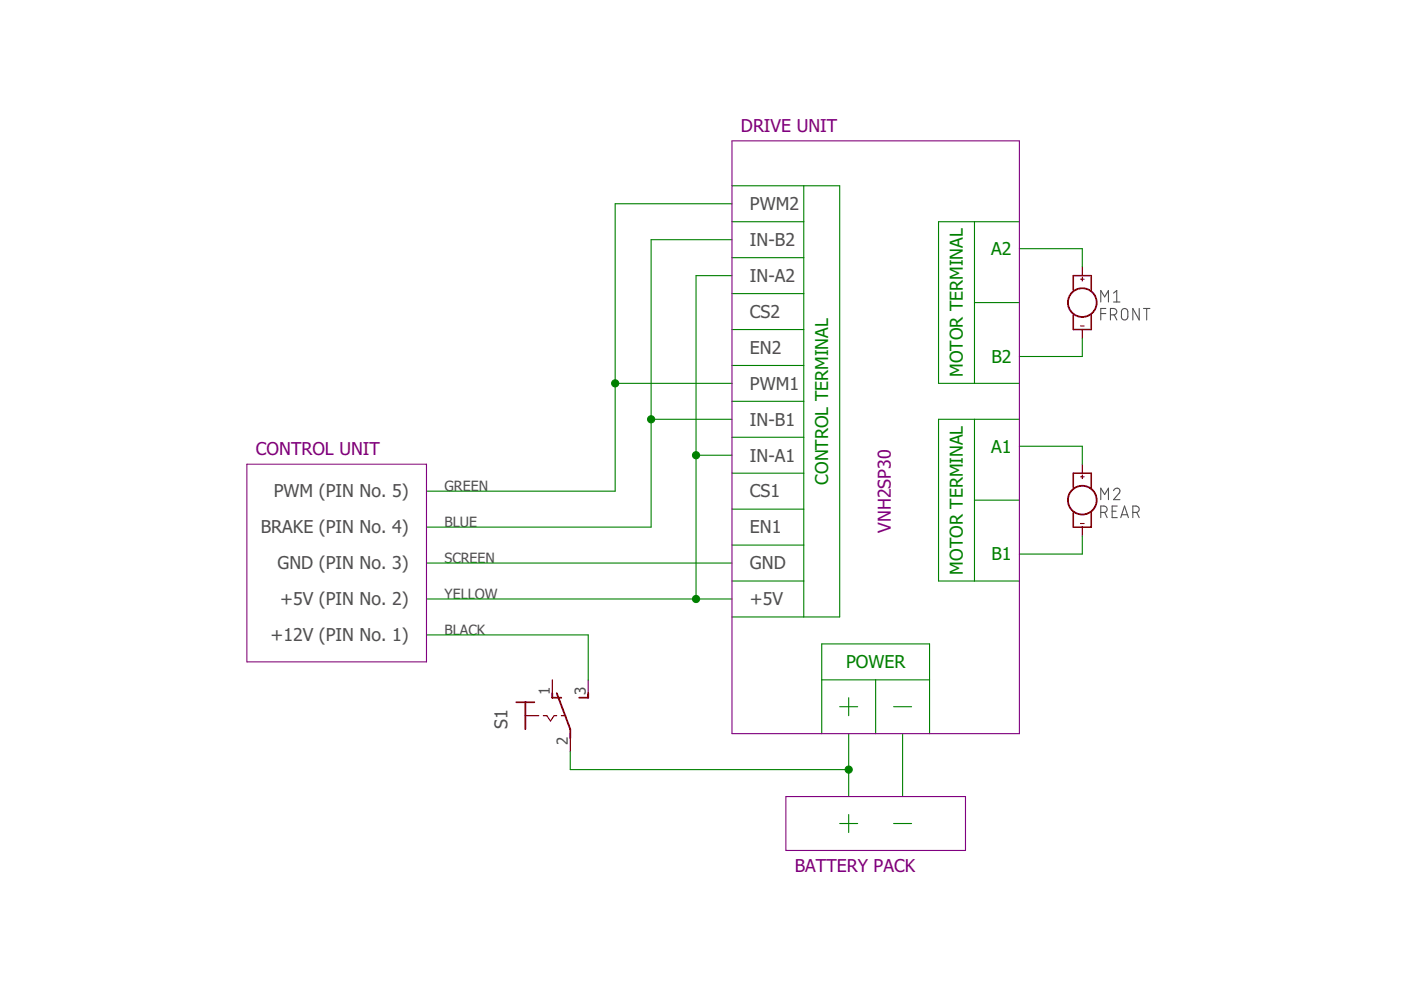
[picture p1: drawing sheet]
<?xml version="1.0" encoding="utf-8"?>
<!DOCTYPE eagle SYSTEM "eagle.dtd">
<!--
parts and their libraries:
SparkFun-Electromechanical: Licensing: Creative Commons ShareAlike 4.0 International - https://creativecommons.org/licenses/by-sa/4.0
-->
<eagle version="8.5.1">
<drawing>
<settings>
<setting alwaysvectorfont="no"/>
<setting verticaltext="up"/>
</settings>
<grid distance="0.05" unitdist="inch" unit="inch" style="lines" multiple="1" display="yes" altdistance="0.01" altunitdist="inch" altunit="inch"/>
<schematic xreflabel="%F%N/%S.%C%R" xrefpart="/%S.%C%R">
<libraries>
<library name="SparkFun-Electromechanical">
<symbols>
<symbol name="MOTOR">
<wire x1="-1.27" y1="3.81" x2="-1.27" y2="1.778" width="0.2032" layer="94"/>
<wire x1="-1.27" y1="3.81" x2="0" y2="3.81" width="0.2032" layer="94"/>
<wire x1="0" y1="3.81" x2="1.27" y2="3.81" width="0.2032" layer="94"/>
<wire x1="1.27" y1="3.81" x2="1.27" y2="1.778" width="0.2032" layer="94"/>
<wire x1="1.27" y1="-3.81" x2="1.27" y2="-1.778" width="0.2032" layer="94"/>
<wire x1="1.27" y1="-3.81" x2="0" y2="-3.81" width="0.2032" layer="94"/>
<wire x1="0" y1="-3.81" x2="-1.27" y2="-3.81" width="0.2032" layer="94"/>
<wire x1="-1.27" y1="-3.81" x2="-1.27" y2="-1.778" width="0.2032" layer="94"/>
<wire x1="0" y1="5.08" x2="0" y2="3.81" width="0.1524" layer="94"/>
<wire x1="0" y1="-5.08" x2="0" y2="-3.81" width="0.1524" layer="94"/>
<wire x1="0.254" y1="3.302" x2="-0.254" y2="3.302" width="0.1524" layer="94"/>
<wire x1="0" y1="3.556" x2="0" y2="3.048" width="0.1524" layer="94"/>
<wire x1="0.254" y1="-3.302" x2="-0.254" y2="-3.302" width="0.1524" layer="94"/>
<circle x="0" y="0" radius="2.032" width="0.254" layer="94"/>
<text x="2.54" y="0" size="1.778" layer="95" font="vector">&gt;NAME</text>
<text x="2.54" y="-2.54" size="1.778" layer="96" font="vector">&gt;VALUE</text>
<pin name="+" x="0" y="5.08" visible="off" length="point" rot="R270"/>
<pin name="-" x="0" y="-5.08" visible="off" length="point" rot="R270"/>
</symbol>
</symbols>
<devicesets>
<deviceset name="MOTOR" prefix="M">
<gates>
<gate name="G$1" symbol="MOTOR" x="0" y="0"/>
</gates>
<devices>
<device name="10MM" package="VIBE-MOTOR-10MM">
<connects>
<connect gate="G$1" pin="+" pad="+"/>
<connect gate="G$1" pin="-" pad="-"/>
</connects>
<technologies>
<technology name="">
<attribute name="PROD_ID" value="COMP-08572"/>
<attribute name="SF_SKU" value="ROB-08449"/>
</technology>
</technologies>
</device>
</devices>
</deviceset>
</devicesets>
</library>
<library name="switch">
<symbols>
<symbol name="KS-U">
<wire x1="-3.81" y1="1.905" x2="-2.54" y2="1.905" width="0.254" layer="94"/>
<wire x1="-3.81" y1="1.905" x2="-3.81" y2="0" width="0.254" layer="94"/>
<wire x1="-3.81" y1="0" x2="-1.905" y2="0" width="0.1524" layer="94"/>
<wire x1="-3.81" y1="0" x2="-3.81" y2="-1.905" width="0.254" layer="94"/>
<wire x1="-1.27" y1="0" x2="-0.762" y2="0" width="0.1524" layer="94"/>
<wire x1="-5.08" y1="1.905" x2="-3.81" y2="1.905" width="0.254" layer="94"/>
<wire x1="0.254" y1="0" x2="0.635" y2="0" width="0.1524" layer="94"/>
<wire x1="1.27" y1="0" x2="1.905" y2="0" width="0.1524" layer="94"/>
<wire x1="2.54" y1="-3.175" x2="2.54" y2="-1.905" width="0.254" layer="94"/>
<wire x1="2.54" y1="-1.905" x2="0.635" y2="3.175" width="0.254" layer="94"/>
<wire x1="3.81" y1="2.54" x2="5.08" y2="2.54" width="0.254" layer="94"/>
<wire x1="5.08" y1="2.54" x2="5.08" y2="3.175" width="0.254" layer="94"/>
<wire x1="0" y1="2.54" x2="1.27" y2="2.54" width="0.254" layer="94"/>
<wire x1="0" y1="2.54" x2="0" y2="3.175" width="0.254" layer="94"/>
<wire x1="-0.762" y1="0" x2="-0.254" y2="-0.762" width="0.1524" layer="94"/>
<wire x1="-0.254" y1="-0.762" x2="0.254" y2="0" width="0.1524" layer="94"/>
<text x="-6.35" y="-1.905" size="1.778" layer="95" rot="R90">&gt;NAME</text>
<text x="-3.81" y="2.54" size="1.778" layer="96" rot="R90">&gt;VALUE</text>
<pin name="P" x="2.54" y="-5.08" visible="pad" length="short" direction="pas" rot="R90"/>
<pin name="S" x="5.08" y="5.08" visible="pad" length="short" direction="pas" rot="R270"/>
<pin name="O" x="0" y="5.08" visible="pad" length="short" direction="pas" rot="R270"/>
</symbol>
</symbols>
<devicesets>
<deviceset name="320-916" prefix="S" uservalue="yes">
<gates>
<gate name="1" symbol="KS-U" x="-2.54" y="0"/>
</gates>
<devices>
<device name="" package="320-916">
<connects>
<connect gate="1" pin="O" pad="1"/>
<connect gate="1" pin="P" pad="2"/>
<connect gate="1" pin="S" pad="3"/>
</connects>
<technologies>
<technology name=""/>
</technologies>
</device>
</devices>
</deviceset>
</devicesets>
</library>
</libraries>
<attributes>
</attributes>
<variantdefs>
</variantdefs>
<classes>
<class number="0" name="default" width="0" drill="0">
</class>
</classes>
<parts>
<part name="M1" library="SparkFun-Electromechanical" deviceset="MOTOR" device="10MM" value="FRONT"/>
<part name="M2" library="SparkFun-Electromechanical" deviceset="MOTOR" device="10MM" value="REAR"/>
<part name="S1" library="switch" deviceset="320-916" device=""/>
</parts>
<sheets>
<sheet>
<plain>
<wire x1="6.35" y1="53.34" x2="6.35" y2="25.4" width="0.1524" layer="90"/>
<wire x1="6.35" y1="25.4" x2="31.75" y2="25.4" width="0.1524" layer="90"/>
<wire x1="31.75" y1="25.4" x2="31.75" y2="53.34" width="0.1524" layer="90"/>
<wire x1="31.75" y1="53.34" x2="6.35" y2="53.34" width="0.1524" layer="90"/>
<text x="29.21" y="49.53" size="1.778" layer="95" align="center-right">PWM (PIN No. 5)</text>
<text x="29.21" y="44.45" size="1.778" layer="95" align="center-right">BRAKE (PIN No. 4)</text>
<text x="29.21" y="39.37" size="1.778" layer="95" align="center-right">GND (PIN No. 3)</text>
<text x="29.21" y="34.29" size="1.778" layer="95" align="center-right">+5V (PIN No. 2)</text>
<text x="29.21" y="29.21" size="1.778" layer="95" align="center-right">+12V (PIN No. 1)</text>
<wire x1="74.93" y1="99.06" x2="74.93" y2="15.24" width="0.1524" layer="90"/>
<wire x1="74.93" y1="15.24" x2="115.57" y2="15.24" width="0.1524" layer="90"/>
<wire x1="115.57" y1="15.24" x2="115.57" y2="99.06" width="0.1524" layer="90"/>
<wire x1="115.57" y1="99.06" x2="74.93" y2="99.06" width="0.1524" layer="90"/>
<text x="77.47" y="34.29" size="1.778" layer="95" align="center-left">+5V</text>
<text x="77.47" y="39.37" size="1.778" layer="95" align="center-left">GND</text>
<text x="77.47" y="59.69" size="1.778" layer="95" align="center-left">IN-B1</text>
<text x="77.47" y="54.61" size="1.778" layer="95" align="center-left">IN-A1</text>
<text x="77.47" y="49.53" size="1.778" layer="95" align="center-left">CS1</text>
<text x="77.47" y="44.45" size="1.778" layer="95" align="center-left">EN1</text>
<text x="77.47" y="64.77" size="1.778" layer="95" align="center-left">PWM1</text>
<wire x1="82.55" y1="6.35" x2="82.55" y2="-1.27" width="0.1524" layer="90"/>
<wire x1="82.55" y1="-1.27" x2="107.95" y2="-1.27" width="0.1524" layer="90"/>
<wire x1="107.95" y1="-1.27" x2="107.95" y2="6.35" width="0.1524" layer="90"/>
<wire x1="107.95" y1="6.35" x2="82.55" y2="6.35" width="0.1524" layer="90"/>
<text x="113.03" y="55.88" size="1.778" layer="91" align="center">A1</text>
<text x="113.03" y="40.64" size="1.778" layer="91" align="center">B1</text>
<text x="95.25" y="25.4" size="1.778" layer="91" align="center">POWER</text>
<text x="106.68" y="48.26" size="1.778" layer="91" rot="R90" align="center">MOTOR TERMINAL</text>
<text x="87.63" y="62.23" size="1.778" layer="91" rot="R270" align="center">CONTROL TERMINAL</text>
<text x="83.82" y="-2.54" size="1.778" layer="90" align="top-left">BATTERY PACK</text>
<text x="7.62" y="54.61" size="1.778" layer="90">CONTROL UNIT</text>
<text x="76.2" y="100.33" size="1.778" layer="90">DRIVE UNIT</text>
<text x="96.52" y="49.53" size="1.778" layer="90" rot="R90" align="center">VNH2SP30</text>
<text x="77.47" y="85.09" size="1.778" layer="95" align="center-left">IN-B2</text>
<text x="77.47" y="80.01" size="1.778" layer="95" align="center-left">IN-A2</text>
<text x="77.47" y="74.93" size="1.778" layer="95" align="center-left">CS2</text>
<text x="77.47" y="69.85" size="1.778" layer="95" align="center-left">EN2</text>
<text x="77.47" y="90.17" size="1.778" layer="95" align="center-left">PWM2</text>
<text x="113.03" y="83.82" size="1.778" layer="91" align="center">A2</text>
<text x="113.03" y="68.58" size="1.778" layer="91" align="center">B2</text>
<text x="106.68" y="76.2" size="1.778" layer="91" rot="R90" align="center">MOTOR TERMINAL</text>
</plain>
<instances>
<instance part="M1" gate="G$1" x="124.46" y="76.2"/>
<instance part="M2" gate="G$1" x="124.46" y="48.26"/>
<instance part="S1" gate="1" x="49.53" y="17.78"/>
</instances>
<busses>
</busses>
<nets>
<net name="GREEN" class="0">
<segment>
<wire x1="31.75" y1="49.53" x2="58.42" y2="49.53" width="0.1524" layer="91"/>
<wire x1="58.42" y1="49.53" x2="58.42" y2="64.77" width="0.1524" layer="91"/>
<wire x1="58.42" y1="64.77" x2="74.93" y2="64.77" width="0.1524" layer="91"/>
<label x="34.29" y="49.53" size="1.4224" layer="95"/>
<wire x1="74.93" y1="90.17" x2="58.42" y2="90.17" width="0.1524" layer="91"/>
<wire x1="58.42" y1="90.17" x2="58.42" y2="64.77" width="0.1524" layer="91"/>
<junction x="58.42" y="64.77"/>
</segment>
</net>
<net name="BLUE" class="0">
<segment>
<wire x1="31.75" y1="44.45" x2="63.5" y2="44.45" width="0.1524" layer="91"/>
<wire x1="63.5" y1="44.45" x2="63.5" y2="59.69" width="0.1524" layer="91"/>
<wire x1="63.5" y1="59.69" x2="74.93" y2="59.69" width="0.1524" layer="91"/>
<label x="34.29" y="44.45" size="1.4224" layer="95"/>
<wire x1="74.93" y1="85.09" x2="63.5" y2="85.09" width="0.1524" layer="91"/>
<wire x1="63.5" y1="85.09" x2="63.5" y2="59.69" width="0.1524" layer="91"/>
<junction x="63.5" y="59.69"/>
</segment>
</net>
<net name="SCREEN" class="0">
<segment>
<wire x1="31.75" y1="39.37" x2="74.93" y2="39.37" width="0.1524" layer="91"/>
<label x="34.29" y="39.37" size="1.4224" layer="95"/>
</segment>
</net>
<net name="YELLOW" class="0">
<segment>
<wire x1="31.75" y1="34.29" x2="69.85" y2="34.29" width="0.1524" layer="91"/>
<wire x1="69.85" y1="34.29" x2="74.93" y2="34.29" width="0.1524" layer="91"/>
<wire x1="74.93" y1="54.61" x2="69.85" y2="54.61" width="0.1524" layer="91"/>
<wire x1="69.85" y1="54.61" x2="69.85" y2="34.29" width="0.1524" layer="91"/>
<junction x="69.85" y="34.29"/>
<label x="34.29" y="34.29" size="1.4224" layer="95"/>
<wire x1="74.93" y1="80.01" x2="69.85" y2="80.01" width="0.1524" layer="91"/>
<wire x1="69.85" y1="80.01" x2="69.85" y2="54.61" width="0.1524" layer="91"/>
<junction x="69.85" y="54.61"/>
</segment>
</net>
<net name="N$5" class="0">
<segment>
<pinref part="M2" gate="G$1" pin="+"/>
<wire x1="124.46" y1="53.34" x2="124.46" y2="55.88" width="0.1524" layer="91"/>
<wire x1="124.46" y1="55.88" x2="115.57" y2="55.88" width="0.1524" layer="91"/>
</segment>
</net>
<net name="N$6" class="0">
<segment>
<pinref part="M2" gate="G$1" pin="-"/>
<wire x1="124.46" y1="43.18" x2="124.46" y2="40.64" width="0.1524" layer="91"/>
<wire x1="124.46" y1="40.64" x2="115.57" y2="40.64" width="0.1524" layer="91"/>
</segment>
</net>
<net name="N$7" class="0">
<segment>
<wire x1="91.44" y1="3.81" x2="91.44" y2="1.27" width="0.1524" layer="91"/>
</segment>
</net>
<net name="N$8" class="0">
<segment>
<wire x1="90.17" y1="2.54" x2="92.71" y2="2.54" width="0.1524" layer="91"/>
</segment>
</net>
<net name="N$9" class="0">
<segment>
<wire x1="100.33" y1="2.54" x2="97.79" y2="2.54" width="0.1524" layer="91"/>
</segment>
</net>
<net name="N$10" class="0">
<segment>
<wire x1="91.44" y1="20.32" x2="91.44" y2="17.78" width="0.1524" layer="91"/>
</segment>
</net>
<net name="N$11" class="0">
<segment>
<wire x1="90.17" y1="19.05" x2="92.71" y2="19.05" width="0.1524" layer="91"/>
</segment>
</net>
<net name="N$12" class="0">
<segment>
<wire x1="97.79" y1="19.05" x2="100.33" y2="19.05" width="0.1524" layer="91"/>
</segment>
</net>
<net name="N$13" class="0">
<segment>
<wire x1="91.44" y1="6.35" x2="91.44" y2="10.16" width="0.1524" layer="91"/>
<pinref part="S1" gate="1" pin="P"/>
<wire x1="91.44" y1="10.16" x2="91.44" y2="15.24" width="0.1524" layer="91"/>
<wire x1="52.07" y1="12.7" x2="52.07" y2="10.16" width="0.1524" layer="91"/>
<wire x1="52.07" y1="10.16" x2="91.44" y2="10.16" width="0.1524" layer="91"/>
<junction x="91.44" y="10.16"/>
</segment>
</net>
<net name="N$14" class="0">
<segment>
<wire x1="99.06" y1="6.35" x2="99.06" y2="15.24" width="0.1524" layer="91"/>
</segment>
</net>
<net name="BLACK" class="0">
<segment>
<pinref part="S1" gate="1" pin="S"/>
<wire x1="31.75" y1="29.21" x2="54.61" y2="29.21" width="0.1524" layer="91"/>
<wire x1="54.61" y1="29.21" x2="54.61" y2="22.86" width="0.1524" layer="91"/>
<label x="34.29" y="29.21" size="1.4224" layer="95"/>
</segment>
</net>
<net name="N$1" class="0">
<segment>
<wire x1="87.63" y1="15.24" x2="87.63" y2="22.86" width="0.1524" layer="91"/>
<wire x1="87.63" y1="22.86" x2="87.63" y2="27.94" width="0.1524" layer="91"/>
<wire x1="87.63" y1="27.94" x2="102.87" y2="27.94" width="0.1524" layer="91"/>
<wire x1="102.87" y1="27.94" x2="102.87" y2="22.86" width="0.1524" layer="91"/>
<wire x1="102.87" y1="22.86" x2="102.87" y2="15.24" width="0.1524" layer="91"/>
<wire x1="102.87" y1="22.86" x2="95.25" y2="22.86" width="0.1524" layer="91"/>
<wire x1="95.25" y1="22.86" x2="87.63" y2="22.86" width="0.1524" layer="91"/>
<wire x1="95.25" y1="22.86" x2="95.25" y2="15.24" width="0.1524" layer="91"/>
</segment>
</net>
<net name="N$3" class="0">
<segment>
<wire x1="115.57" y1="36.83" x2="109.22" y2="36.83" width="0.1524" layer="91"/>
<wire x1="109.22" y1="36.83" x2="109.22" y2="48.26" width="0.1524" layer="91"/>
<wire x1="109.22" y1="48.26" x2="109.22" y2="59.69" width="0.1524" layer="91"/>
<wire x1="109.22" y1="59.69" x2="115.57" y2="59.69" width="0.1524" layer="91"/>
<wire x1="115.57" y1="48.26" x2="109.22" y2="48.26" width="0.1524" layer="91"/>
<wire x1="109.22" y1="59.69" x2="104.14" y2="59.69" width="0.1524" layer="91"/>
<wire x1="104.14" y1="59.69" x2="104.14" y2="36.83" width="0.1524" layer="91"/>
<wire x1="104.14" y1="36.83" x2="109.22" y2="36.83" width="0.1524" layer="91"/>
</segment>
</net>
<net name="N$2" class="0">
<segment>
<wire x1="85.09" y1="67.31" x2="85.09" y2="72.39" width="0.1524" layer="91"/>
<wire x1="85.09" y1="72.39" x2="85.09" y2="77.47" width="0.1524" layer="91"/>
<wire x1="85.09" y1="77.47" x2="85.09" y2="82.55" width="0.1524" layer="91"/>
<wire x1="85.09" y1="82.55" x2="85.09" y2="87.63" width="0.1524" layer="91"/>
<wire x1="85.09" y1="87.63" x2="85.09" y2="92.71" width="0.1524" layer="91"/>
<wire x1="85.09" y1="92.71" x2="74.93" y2="92.71" width="0.1524" layer="91"/>
<wire x1="85.09" y1="87.63" x2="74.93" y2="87.63" width="0.1524" layer="91"/>
<wire x1="85.09" y1="82.55" x2="74.93" y2="82.55" width="0.1524" layer="91"/>
<wire x1="85.09" y1="77.47" x2="74.93" y2="77.47" width="0.1524" layer="91"/>
<wire x1="85.09" y1="72.39" x2="74.93" y2="72.39" width="0.1524" layer="91"/>
<wire x1="85.09" y1="92.71" x2="90.17" y2="92.71" width="0.1524" layer="91"/>
<wire x1="74.93" y1="31.75" x2="85.09" y2="31.75" width="0.1524" layer="91"/>
<wire x1="85.09" y1="31.75" x2="85.09" y2="36.83" width="0.1524" layer="91"/>
<wire x1="85.09" y1="36.83" x2="85.09" y2="41.91" width="0.1524" layer="91"/>
<wire x1="85.09" y1="41.91" x2="85.09" y2="46.99" width="0.1524" layer="91"/>
<wire x1="85.09" y1="46.99" x2="85.09" y2="52.07" width="0.1524" layer="91"/>
<wire x1="85.09" y1="52.07" x2="85.09" y2="57.15" width="0.1524" layer="91"/>
<wire x1="85.09" y1="57.15" x2="85.09" y2="62.23" width="0.1524" layer="91"/>
<wire x1="85.09" y1="62.23" x2="85.09" y2="67.31" width="0.1524" layer="91"/>
<wire x1="85.09" y1="67.31" x2="74.93" y2="67.31" width="0.1524" layer="91"/>
<wire x1="85.09" y1="62.23" x2="74.93" y2="62.23" width="0.1524" layer="91"/>
<wire x1="85.09" y1="57.15" x2="74.93" y2="57.15" width="0.1524" layer="91"/>
<wire x1="85.09" y1="52.07" x2="74.93" y2="52.07" width="0.1524" layer="91"/>
<wire x1="85.09" y1="46.99" x2="74.93" y2="46.99" width="0.1524" layer="91"/>
<wire x1="85.09" y1="41.91" x2="74.93" y2="41.91" width="0.1524" layer="91"/>
<wire x1="85.09" y1="36.83" x2="74.93" y2="36.83" width="0.1524" layer="91"/>
<wire x1="90.17" y1="92.71" x2="90.17" y2="31.75" width="0.1524" layer="91"/>
<wire x1="90.17" y1="31.75" x2="85.09" y2="31.75" width="0.1524" layer="91"/>
</segment>
</net>
<net name="N$4" class="0">
<segment>
<wire x1="115.57" y1="64.77" x2="109.22" y2="64.77" width="0.1524" layer="91"/>
<wire x1="109.22" y1="64.77" x2="109.22" y2="76.2" width="0.1524" layer="91"/>
<wire x1="109.22" y1="76.2" x2="109.22" y2="87.63" width="0.1524" layer="91"/>
<wire x1="109.22" y1="87.63" x2="115.57" y2="87.63" width="0.1524" layer="91"/>
<wire x1="115.57" y1="76.2" x2="109.22" y2="76.2" width="0.1524" layer="91"/>
<wire x1="109.22" y1="87.63" x2="104.14" y2="87.63" width="0.1524" layer="91"/>
<wire x1="104.14" y1="87.63" x2="104.14" y2="64.77" width="0.1524" layer="91"/>
<wire x1="104.14" y1="64.77" x2="109.22" y2="64.77" width="0.1524" layer="91"/>
</segment>
</net>
<net name="N$15" class="0">
<segment>
<pinref part="M1" gate="G$1" pin="+"/>
<wire x1="124.46" y1="81.28" x2="124.46" y2="83.82" width="0.1524" layer="91"/>
<wire x1="124.46" y1="83.82" x2="115.57" y2="83.82" width="0.1524" layer="91"/>
</segment>
</net>
<net name="N$16" class="0">
<segment>
<pinref part="M1" gate="G$1" pin="-"/>
<wire x1="124.46" y1="71.12" x2="124.46" y2="68.58" width="0.1524" layer="91"/>
<wire x1="124.46" y1="68.58" x2="115.57" y2="68.58" width="0.1524" layer="91"/>
</segment>
</net>
</nets>
</sheet>
</sheets>
</schematic>
</drawing>
<compatibility>
<note version="8.2" severity="warning">
Since Version 8.2, EAGLE supports online libraries. The ids
of those online libraries will not be understood (or retained)
with this version.
</note>
</compatibility>
</eagle>
